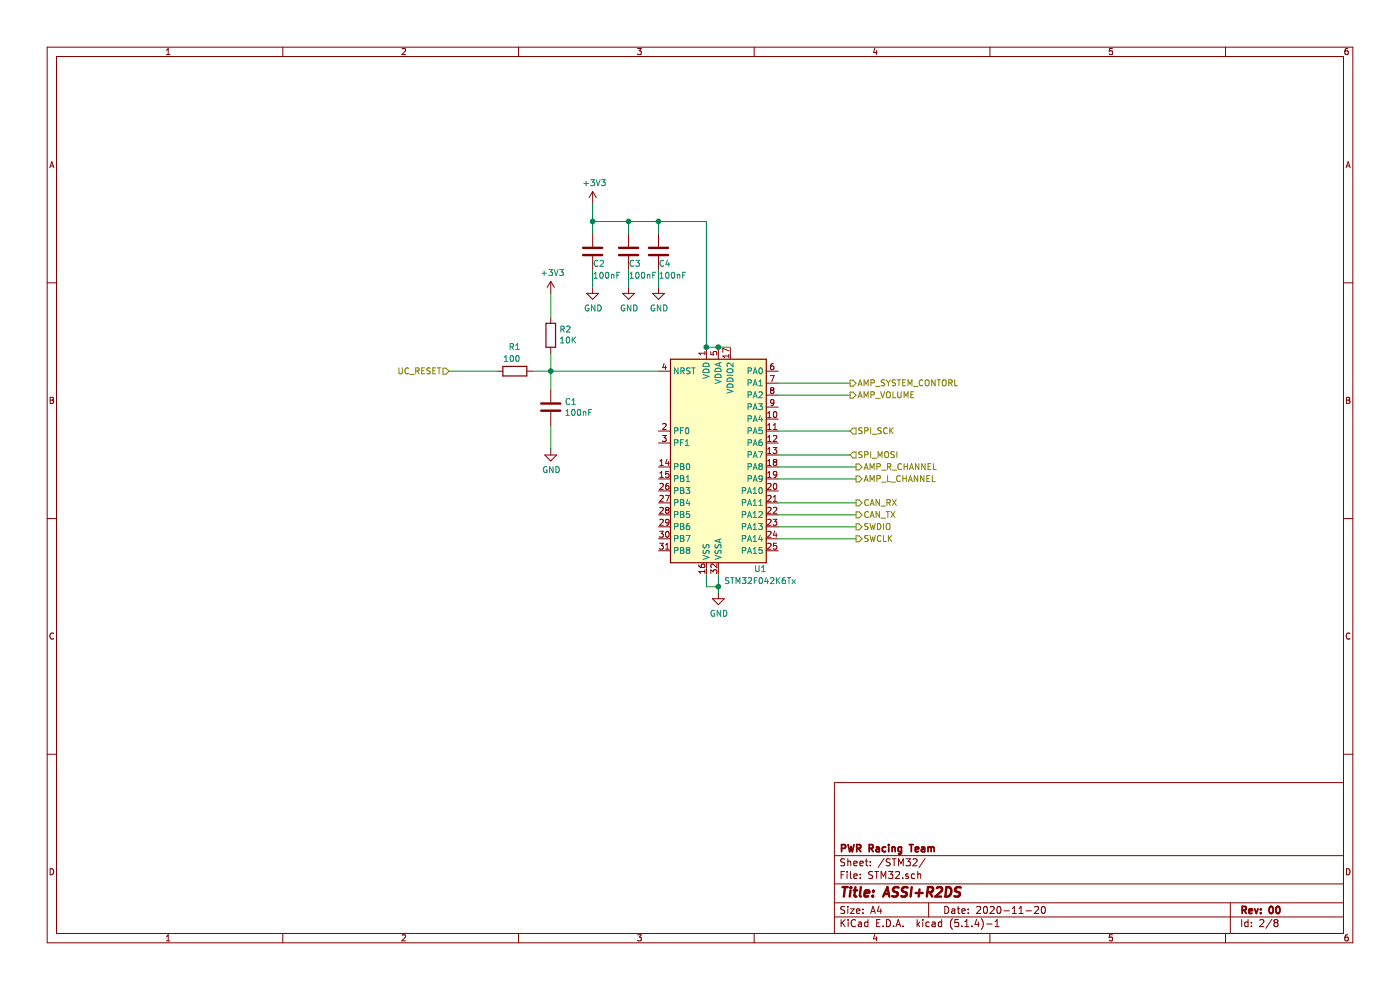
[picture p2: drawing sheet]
EESchema Schematic File Version 4
LIBS:ASSI_N_R2DS-cache
EELAYER 30 0
EELAYER END
$Descr A4 11693 8268
encoding utf-8
Sheet 2 8
Title "ASSI+R2DS"
Date "2020-11-20"
Rev "00"
Comp "PWR Racing Team"
Comment1 ""
Comment2 ""
Comment3 ""
Comment4 ""
$EndDescr
$Comp
L MCU_ST_STM32F0:STM32F042K6Tx U1
U 1 1
P 6000 3800
F 0 "U1" H 6350 2850 50  0000 C CNN
F 1 "STM32F042K6Tx" H 6350 2750 50  0000 C CNN
F 2 "Package_QFP:LQFP-32_7x7mm_P0.8mm" H 5600 2900 50  0001 R CNN
F 3 "http://www.st.com/st-web-ui/static/active/en/resource/technical/document/datasheet/DM00105814.pdf" H 6000 3800 50  0001 C CNN
	1    6000 3800
	1    0    0    -1  
$EndComp
$Comp
L power:+3V3 #PWR013
U 1 1
P 4600 2450
F 0 "#PWR013" H 4600 2300 50  0001 C CNN
F 1 "+3V3" H 4615 2623 50  0000 C CNN
F 2 "" H 4600 2450 50  0001 C CNN
F 3 "" H 4600 2450 50  0001 C CNN
	1    4600 2450
	1    0    0    -1  
$EndComp
$Comp
L Device:R R1
U 1 1
P 4300 3100
F 0 "R1" V 4500 3050 50  0000 L CNN
F 1 "100" V 4400 3050 50  0000 L CNN
F 2 "Resistor_SMD:R_0603_1608Metric" V 4230 3100 50  0001 C CNN
F 3 "~" H 4300 3100 50  0001 C CNN
	1    4300 3100
	0    -1   -1   0   
$EndComp
$Comp
L Device:C C1
U 1 1
P 4600 3400
F 0 "C1" H 4715 3446 50  0000 L CNN
F 1 "100nF" H 4715 3355 50  0000 L CNN
F 2 "Capacitor_SMD:C_0603_1608Metric" H 4638 3250 50  0001 C CNN
F 3 "~" H 4600 3400 50  0001 C CNN
	1    4600 3400
	1    0    0    -1  
$EndComp
$Comp
L Device:R R2
U 1 1
P 4600 2800
F 0 "R2" H 4530 2754 50  0000 R CNN
F 1 "10K" H 4530 2845 50  0000 R CNN
F 2 "Resistor_SMD:R_0603_1608Metric" V 4530 2800 50  0001 C CNN
F 3 "~" H 4600 2800 50  0001 C CNN
	1    4600 2800
	-1   0    0    1   
$EndComp
Wire Wire Line
	4600 3250 4600 3100
Wire Wire Line
	4450 3100 4600 3100
Connection ~ 4600 3100
Wire Wire Line
	4600 3100 4600 2950
Text HLabel 3750 3100 0    50   Input ~ 0
UC_RESET
Wire Wire Line
	4150 3100 3750 3100
Wire Wire Line
	4600 2650 4600 2450
Wire Wire Line
	4600 3550 4600 3750
$Comp
L power:GND #PWR014
U 1 1
P 4600 3750
F 0 "#PWR014" H 4600 3500 50  0001 C CNN
F 1 "GND" H 4605 3577 50  0000 C CNN
F 2 "" H 4600 3750 50  0001 C CNN
F 3 "" H 4600 3750 50  0001 C CNN
	1    4600 3750
	1    0    0    -1  
$EndComp
Wire Wire Line
	5500 3100 4600 3100
Text HLabel 7100 3600 2    50   Input ~ 0
SPI_SCK
Wire Wire Line
	6500 3600 7100 3600
Text HLabel 7100 3800 2    50   Input ~ 0
SPI_MOSI
Wire Wire Line
	7100 3800 6500 3800
Text HLabel 7150 4200 2    50   Output ~ 0
CAN_RX
Text HLabel 7150 4300 2    50   Output ~ 0
CAN_TX
Wire Wire Line
	7150 4200 6500 4200
Wire Wire Line
	7150 4300 6500 4300
$Comp
L Device:C C3
U 1 1
P 5250 2100
F 0 "C3" H 5250 2000 50  0000 L CNN
F 1 "100nF" H 5250 1900 50  0000 L CNN
F 2 "Capacitor_SMD:C_0603_1608Metric" H 5288 1950 50  0001 C CNN
F 3 "~" H 5250 2100 50  0001 C CNN
	1    5250 2100
	1    0    0    -1  
$EndComp
$Comp
L Device:C C4
U 1 1
P 5500 2100
F 0 "C4" H 5500 2000 50  0000 L CNN
F 1 "100nF" H 5500 1900 50  0000 L CNN
F 2 "Capacitor_SMD:C_0603_1608Metric" H 5538 1950 50  0001 C CNN
F 3 "~" H 5500 2100 50  0001 C CNN
	1    5500 2100
	1    0    0    -1  
$EndComp
Wire Wire Line
	5250 1950 5250 1850
Wire Wire Line
	5500 1950 5500 1850
Wire Wire Line
	5500 1850 5250 1850
Connection ~ 5500 1850
$Comp
L power:+3V3 #PWR015
U 1 1
P 4950 1700
F 0 "#PWR015" H 4950 1550 50  0001 C CNN
F 1 "+3V3" H 4965 1873 50  0000 C CNN
F 2 "" H 4950 1700 50  0001 C CNN
F 3 "" H 4950 1700 50  0001 C CNN
	1    4950 1700
	1    0    0    -1  
$EndComp
$Comp
L Device:C C2
U 1 1
P 4950 2100
F 0 "C2" H 4950 2000 50  0000 L CNN
F 1 "100nF" H 4950 1900 50  0000 L CNN
F 2 "Capacitor_SMD:C_0603_1608Metric" H 4988 1950 50  0001 C CNN
F 3 "~" H 4950 2100 50  0001 C CNN
	1    4950 2100
	1    0    0    -1  
$EndComp
Wire Wire Line
	4950 1700 4950 1850
Wire Wire Line
	5250 1850 4950 1850
Connection ~ 5250 1850
Connection ~ 4950 1850
Wire Wire Line
	4950 1850 4950 1950
$Comp
L power:GND #PWR016
U 1 1
P 4950 2400
F 0 "#PWR016" H 4950 2150 50  0001 C CNN
F 1 "GND" H 4955 2227 50  0000 C CNN
F 2 "" H 4950 2400 50  0001 C CNN
F 3 "" H 4950 2400 50  0001 C CNN
	1    4950 2400
	1    0    0    -1  
$EndComp
Wire Wire Line
	4950 2400 4950 2250
Wire Wire Line
	5500 2400 5500 2250
Wire Wire Line
	5250 2400 5250 2250
$Comp
L power:GND #PWR018
U 1 1
P 5500 2400
F 0 "#PWR018" H 5500 2150 50  0001 C CNN
F 1 "GND" H 5505 2227 50  0000 C CNN
F 2 "" H 5500 2400 50  0001 C CNN
F 3 "" H 5500 2400 50  0001 C CNN
	1    5500 2400
	1    0    0    -1  
$EndComp
$Comp
L power:GND #PWR017
U 1 1
P 5250 2400
F 0 "#PWR017" H 5250 2150 50  0001 C CNN
F 1 "GND" H 5255 2227 50  0000 C CNN
F 2 "" H 5250 2400 50  0001 C CNN
F 3 "" H 5250 2400 50  0001 C CNN
	1    5250 2400
	1    0    0    -1  
$EndComp
Wire Wire Line
	5900 2900 5900 1850
Wire Wire Line
	5500 1850 5900 1850
Wire Wire Line
	6000 2900 5900 2900
Connection ~ 5900 2900
Wire Wire Line
	6100 2900 6000 2900
Connection ~ 6000 2900
Text HLabel 7150 4400 2    50   Output ~ 0
SWDIO
Text HLabel 7150 4500 2    50   Output ~ 0
SWCLK
Wire Wire Line
	7150 4400 6500 4400
Wire Wire Line
	7150 4500 6500 4500
Wire Wire Line
	6000 4800 6000 4900
Wire Wire Line
	5900 4800 5900 4900
Wire Wire Line
	5900 4900 6000 4900
Connection ~ 6000 4900
Wire Wire Line
	6000 4900 6000 4950
$Comp
L power:GND #PWR019
U 1 1
P 6000 4950
F 0 "#PWR019" H 6000 4700 50  0001 C CNN
F 1 "GND" H 6005 4777 50  0000 C CNN
F 2 "" H 6000 4950 50  0001 C CNN
F 3 "" H 6000 4950 50  0001 C CNN
	1    6000 4950
	1    0    0    -1  
$EndComp
Wire Wire Line
	7100 3200 6500 3200
Wire Wire Line
	7100 3300 6500 3300
Text HLabel 7100 3300 2    50   Output ~ 0
AMP_VOLUME
Text HLabel 7100 3200 2    50   Output ~ 0
AMP_SYSTEM_CONTORL
Text HLabel 7150 4000 2    50   Output ~ 0
AMP_L_CHANNEL
Text HLabel 7150 3900 2    50   Output ~ 0
AMP_R_CHANNEL
Wire Wire Line
	7150 3900 6500 3900
Wire Wire Line
	7150 4000 6500 4000
$EndSCHEMATC
